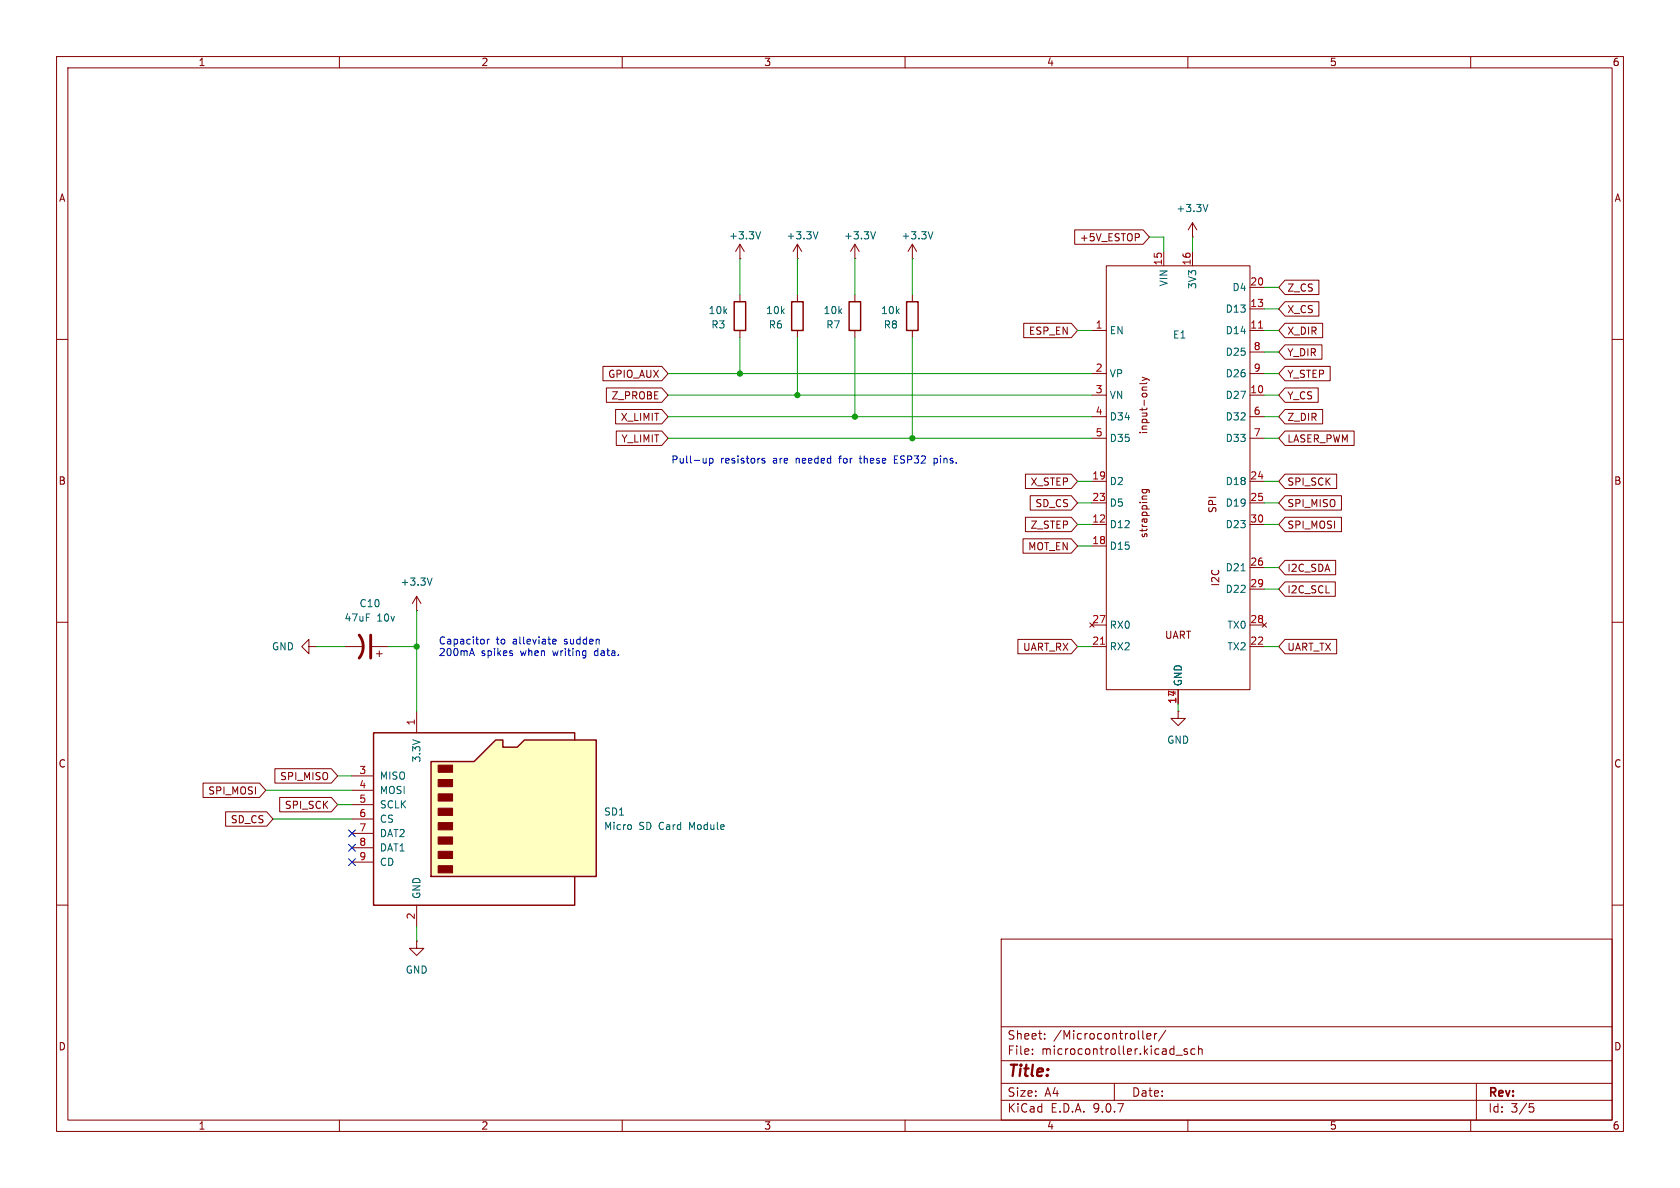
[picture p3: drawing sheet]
(kicad_sch
 (version 20250114)
 (generator "eeschema")
 (generator_version "9.0")
 (paper "A4")
 (lib_symbols
  (symbol "Device:C_Polarized_US"
   (pin_numbers (hide yes))
   (pin_names
    (offset 0.254) (hide yes)) (exclude_from_sim no) (in_bom yes) (on_board yes)
   (property "Reference" "C" (at 0.635 2.54 0) (effects (font (size 1.27 1.27)) (justify left)))
   (property "Value" "C_Polarized_US" (at 0.635 -2.54 0) (effects (font (size 1.27 1.27)) (justify left)))
   (property "Footprint" "" (at 0 0 0) (effects (font (size 1.27 1.27)) (hide yes)))
   (property "Datasheet" "~" (at 0 0 0) (effects (font (size 1.27 1.27)) (hide yes)))
   (property "Description" "Polarized capacitor, US symbol" (at 0 0 0) (effects (font (size 1.27 1.27)) (hide yes)))
   (symbol "C_Polarized_US_0_1"
    (polyline (pts (xy -2.032 0.762) (xy 2.032 0.762)) (stroke (width 0.508) (type default)) (fill (type none)))
    (polyline (pts (xy -1.778 2.286) (xy -0.762 2.286)) (stroke (width 0) (type default)) (fill (type none)))
    (polyline (pts (xy -1.27 1.778) (xy -1.27 2.794)) (stroke (width 0) (type default)) (fill (type none)))
    (arc (start -2.032 -1.27) (mid 0 -0.5572) (end 2.032 -1.27) (stroke (width 0.508) (type default)) (fill (type none))))
   (symbol "C_Polarized_US_1_1"
    (pin passive line (at 0 3.81 270) (length 2.794) (name "~" (effects (font (size 1.27 1.27)))) (number "1" (effects (font (size 1.27 1.27)))))
    (pin passive line (at 0 -3.81 90) (length 3.302) (name "~" (effects (font (size 1.27 1.27)))) (number "2" (effects (font (size 1.27 1.27))))))
   (embedded_fonts no))
  (symbol "Device:R"
   (pin_numbers (hide yes))
   (pin_names
    (offset 0)) (exclude_from_sim no) (in_bom yes) (on_board yes)
   (property "Reference" "R" (at 2.032 0 90) (effects (font (size 1.27 1.27))))
   (property "Value" "R" (at 0 0 90) (effects (font (size 1.27 1.27))))
   (property "Footprint" "" (at -1.778 0 90) (effects (font (size 1.27 1.27)) (hide yes)))
   (property "Datasheet" "~" (at 0 0 0) (effects (font (size 1.27 1.27)) (hide yes)))
   (property "Description" "Resistor" (at 0 0 0) (effects (font (size 1.27 1.27)) (hide yes)))
   (symbol "R_0_1"
    (rectangle (start -1.016 -2.54) (end 1.016 2.54) (stroke (width 0.254) (type default)) (fill (type none))))
   (symbol "R_1_1"
    (pin passive line (at 0 3.81 270) (length 1.27) (name "~" (effects (font (size 1.27 1.27)))) (number "1" (effects (font (size 1.27 1.27)))))
    (pin passive line (at 0 -3.81 90) (length 1.27) (name "~" (effects (font (size 1.27 1.27)))) (number "2" (effects (font (size 1.27 1.27))))))
   (embedded_fonts no))
  (symbol "mine:ESP32-DevKitC-32" (exclude_from_sim no) (in_bom yes) (on_board yes)
   (property "Reference" "U" (at 0 0 0) (effects (font (size 1.27 1.27))))
   (property "Value" "" (at 0 0 0) (effects (font (size 1.27 1.27))))
   (property "Footprint" "" (at 0 0 0) (effects (font (size 1.27 1.27)) (hide yes)))
   (property "Datasheet" "" (at 0 0 0) (effects (font (size 1.27 1.27)) (hide yes)))
   (property "Description" "" (at 0 0 0) (effects (font (size 1.27 1.27)) (hide yes)))
   (symbol "ESP32-DevKitC-32_0_1"
    (rectangle (start -12.7 38.1) (end 12.7 -36.83) (stroke (width 0) (type default)) (fill (type none))))
   (symbol "ESP32-DevKitC-32_1_1"
    (text "input-only" (at -6.096 13.462 900) (effects (font (size 1.27 1.27))))
    (text "strapping\n" (at -6.096 -5.588 900) (effects (font (size 1.27 1.27))))
    (text "UART" (at 0 -27.178 0) (effects (font (size 1.27 1.27))))
    (text "SPI" (at 6.096 -4.064 900) (effects (font (size 1.27 1.27))))
    (text "I2C" (at 6.604 -17.018 900) (effects (font (size 1.27 1.27))))
    (pin input line (at -15.24 26.67 0) (length 2.54) (name "EN" (effects (font (size 1.27 1.27)))) (number "1" (effects (font (size 1.27 1.27)))))
    (pin input line (at -15.24 19.05 0) (length 2.54) (name "VP" (effects (font (size 1.27 1.27)))) (number "2" (effects (font (size 1.27 1.27)))))
    (pin input line (at -15.24 15.24 0) (length 2.54) (name "VN" (effects (font (size 1.27 1.27)))) (number "3" (effects (font (size 1.27 1.27)))))
    (pin input line (at -15.24 11.43 0) (length 2.54) (name "D34" (effects (font (size 1.27 1.27)))) (number "4" (effects (font (size 1.27 1.27)))))
    (pin input line (at -15.24 7.62 0) (length 2.54) (name "D35" (effects (font (size 1.27 1.27)))) (number "5" (effects (font (size 1.27 1.27)))))
    (pin bidirectional line (at -15.24 0 0) (length 2.54) (name "D2" (effects (font (size 1.27 1.27)))) (number "19" (effects (font (size 1.27 1.27)))))
    (pin bidirectional line (at -15.24 -3.81 0) (length 2.54) (name "D5" (effects (font (size 1.27 1.27)))) (number "23" (effects (font (size 1.27 1.27)))))
    (pin bidirectional line (at -15.24 -7.62 0) (length 2.54) (name "D12" (effects (font (size 1.27 1.27)))) (number "12" (effects (font (size 1.27 1.27)))))
    (pin bidirectional line (at -15.24 -11.43 0) (length 2.54) (name "D15" (effects (font (size 1.27 1.27)))) (number "18" (effects (font (size 1.27 1.27)))))
    (pin no_connect line (at -15.24 -25.4 0) (length 2.54) (name "RX0" (effects (font (size 1.27 1.27)))) (number "27" (effects (font (size 1.27 1.27)))))
    (pin bidirectional line (at -15.24 -29.21 0) (length 2.54) (name "RX2" (effects (font (size 1.27 1.27)))) (number "21" (effects (font (size 1.27 1.27)))))
    (pin power_in line (at -2.54 40.64 270) (length 2.54) (name "VIN" (effects (font (size 1.27 1.27)))) (number "15" (effects (font (size 1.27 1.27)))))
    (pin power_in line (at 0 -39.37 90) (length 2.54) (name "GND" (effects (font (size 1.27 1.27)))) (number "14" (effects (font (size 1.27 1.27)))))
    (pin power_in line (at 0 -39.37 90) (length 2.54) (name "GND" (effects (font (size 1.27 1.27)))) (number "17" (effects (font (size 1.27 1.27)))))
    (pin power_out line (at 2.54 40.64 270) (length 2.54) (name "3V3" (effects (font (size 1.27 1.27)))) (number "16" (effects (font (size 1.27 1.27)))))
    (pin bidirectional line (at 15.24 34.29 180) (length 2.54) (name "D4" (effects (font (size 1.27 1.27)))) (number "20" (effects (font (size 1.27 1.27)))))
    (pin bidirectional line (at 15.24 30.48 180) (length 2.54) (name "D13" (effects (font (size 1.27 1.27)))) (number "13" (effects (font (size 1.27 1.27)))))
    (pin bidirectional line (at 15.24 26.67 180) (length 2.54) (name "D14" (effects (font (size 1.27 1.27)))) (number "11" (effects (font (size 1.27 1.27)))))
    (pin bidirectional line (at 15.24 22.86 180) (length 2.54) (name "D25" (effects (font (size 1.27 1.27)))) (number "8" (effects (font (size 1.27 1.27)))))
    (pin bidirectional line (at 15.24 19.05 180) (length 2.54) (name "D26" (effects (font (size 1.27 1.27)))) (number "9" (effects (font (size 1.27 1.27)))))
    (pin bidirectional line (at 15.24 15.24 180) (length 2.54) (name "D27" (effects (font (size 1.27 1.27)))) (number "10" (effects (font (size 1.27 1.27)))))
    (pin bidirectional line (at 15.24 11.43 180) (length 2.54) (name "D32" (effects (font (size 1.27 1.27)))) (number "6" (effects (font (size 1.27 1.27)))))
    (pin bidirectional line (at 15.24 7.62 180) (length 2.54) (name "D33" (effects (font (size 1.27 1.27)))) (number "7" (effects (font (size 1.27 1.27)))))
    (pin bidirectional line (at 15.24 0 180) (length 2.54) (name "D18" (effects (font (size 1.27 1.27)))) (number "24" (effects (font (size 1.27 1.27)))))
    (pin bidirectional line (at 15.24 -3.81 180) (length 2.54) (name "D19" (effects (font (size 1.27 1.27)))) (number "25" (effects (font (size 1.27 1.27)))))
    (pin bidirectional line (at 15.24 -7.62 180) (length 2.54) (name "D23" (effects (font (size 1.27 1.27)))) (number "30" (effects (font (size 1.27 1.27)))))
    (pin bidirectional line (at 15.24 -15.24 180) (length 2.54) (name "D21" (effects (font (size 1.27 1.27)))) (number "26" (effects (font (size 1.27 1.27)))))
    (pin bidirectional line (at 15.24 -19.05 180) (length 2.54) (name "D22" (effects (font (size 1.27 1.27)))) (number "29" (effects (font (size 1.27 1.27)))))
    (pin no_connect line (at 15.24 -25.4 180) (length 2.54) (name "TX0" (effects (font (size 1.27 1.27)))) (number "28" (effects (font (size 1.27 1.27)))))
    (pin bidirectional line (at 15.24 -29.21 180) (length 2.54) (name "TX2" (effects (font (size 1.27 1.27)))) (number "22" (effects (font (size 1.27 1.27))))))
   (embedded_fonts no))
  (symbol "mine:Micro_SD_Card_Module"
   (pin_names
    (offset 1.016)) (exclude_from_sim no) (in_bom yes) (on_board yes)
   (property "Reference" "J" (at -16.51 15.24 0) (effects (font (size 1.27 1.27))))
   (property "Value" "Micro_SD_Card_Module" (at 16.51 15.24 0) (effects (font (size 1.27 1.27)) (justify right)))
   (property "Footprint" "" (at 29.21 7.62 0) (effects (font (size 1.27 1.27)) (hide yes)))
   (property "Datasheet" "http://www.pzsmocn.wiki/index.php/Micro_SD_(_TF_)_Storage_Board_SKU:_PZSSD001" (at 0 -33.782 0) (do_not_autoplace) (effects (font (size 1.27 1.27)) (hide yes)))
   (property "Description" "Micro SD Card Socket Module" (at 0 -36.322 0) (effects (font (size 1.27 1.27)) (hide yes)))
   (symbol "Micro_SD_Card_Module_0_1"
    (polyline (pts (xy -8.89 -11.43) (xy -8.89 8.89) (xy -1.27 8.89) (xy 2.54 12.7) (xy 3.81 12.7) (xy 3.81 11.43) (xy 6.35 11.43) (xy 7.62 12.7) (xy 20.32 12.7) (xy 20.32 -11.43) (xy -8.89 -11.43)) (stroke (width 0.254) (type default)) (fill (type background)))
    (rectangle (start -7.62 8.255) (end -5.08 6.985) (stroke (width 0) (type default)) (fill (type outline)))
    (rectangle (start -7.62 5.715) (end -5.08 4.445) (stroke (width 0) (type default)) (fill (type outline)))
    (rectangle (start -7.62 3.175) (end -5.08 1.905) (stroke (width 0) (type default)) (fill (type outline)))
    (rectangle (start -7.62 0.635) (end -5.08 -0.635) (stroke (width 0) (type default)) (fill (type outline)))
    (rectangle (start -7.62 -1.905) (end -5.08 -3.175) (stroke (width 0) (type default)) (fill (type outline)))
    (rectangle (start -7.62 -4.445) (end -5.08 -5.715) (stroke (width 0) (type default)) (fill (type outline)))
    (rectangle (start -7.62 -6.985) (end -5.08 -8.255) (stroke (width 0) (type default)) (fill (type outline)))
    (rectangle (start -7.62 -9.525) (end -5.08 -10.795) (stroke (width 0) (type default)) (fill (type outline)))
    (polyline (pts (xy 16.51 12.7) (xy 16.51 13.97) (xy -19.05 13.97) (xy -19.05 -16.51) (xy 16.51 -16.51) (xy 16.51 -11.43)) (stroke (width 0.254) (type default)) (fill (type none))))
   (symbol "Micro_SD_Card_Module_1_1"
    (pin tri_state line (at -22.86 6.35 0) (length 3.81) (name "MISO" (effects (font (size 1.27 1.27)))) (number "3" (effects (font (size 1.27 1.27)))))
    (pin input line (at -22.86 3.81 0) (length 3.81) (name "MOSI" (effects (font (size 1.27 1.27)))) (number "4" (effects (font (size 1.27 1.27)))))
    (pin input line (at -22.86 1.27 0) (length 3.81) (name "SCLK" (effects (font (size 1.27 1.27)))) (number "5" (effects (font (size 1.27 1.27)))))
    (pin input line (at -22.86 -1.27 0) (length 3.81) (name "CS" (effects (font (size 1.27 1.27)))) (number "6" (effects (font (size 1.27 1.27)))))
    (pin passive line (at -22.86 -3.81 0) (length 3.81) (name "DAT2" (effects (font (size 1.27 1.27)))) (number "7" (effects (font (size 1.27 1.27)))))
    (pin passive line (at -22.86 -6.35 0) (length 3.81) (name "DAT1" (effects (font (size 1.27 1.27)))) (number "8" (effects (font (size 1.27 1.27)))))
    (pin passive line (at -22.86 -8.89 0) (length 3.81) (name "CD" (effects (font (size 1.27 1.27)))) (number "9" (effects (font (size 1.27 1.27)))))
    (pin power_in line (at -11.43 17.78 270) (length 3.81) (name "3.3V" (effects (font (size 1.27 1.27)))) (number "1" (effects (font (size 1.27 1.27)))))
    (pin power_in line (at -11.43 -20.32 90) (length 3.81) (name "GND" (effects (font (size 1.27 1.27)))) (number "2" (effects (font (size 1.27 1.27))))))
   (embedded_fonts no))
  (symbol "power:+3.3V"
   (power)
   (pin_numbers (hide yes))
   (pin_names
    (offset 0) (hide yes)) (exclude_from_sim no) (in_bom yes) (on_board yes)
   (property "Reference" "#PWR" (at 0 -3.81 0) (effects (font (size 1.27 1.27)) (hide yes)))
   (property "Value" "+3.3V" (at 0 3.556 0) (effects (font (size 1.27 1.27))))
   (property "Footprint" "" (at 0 0 0) (effects (font (size 1.27 1.27)) (hide yes)))
   (property "Datasheet" "" (at 0 0 0) (effects (font (size 1.27 1.27)) (hide yes)))
   (property "Description" "Power symbol creates a global label with name \"+3.3V\"" (at 0 0 0) (effects (font (size 1.27 1.27)) (hide yes)))
   (symbol "+3.3V_0_1"
    (polyline (pts (xy -0.762 1.27) (xy 0 2.54)) (stroke (width 0) (type default)) (fill (type none)))
    (polyline (pts (xy 0 2.54) (xy 0.762 1.27)) (stroke (width 0) (type default)) (fill (type none)))
    (polyline (pts (xy 0 0) (xy 0 2.54)) (stroke (width 0) (type default)) (fill (type none))))
   (symbol "+3.3V_1_1"
    (pin power_in line (at 0 0 90) (length 0) (name "~" (effects (font (size 1.27 1.27)))) (number "1" (effects (font (size 1.27 1.27))))))
   (embedded_fonts no))
  (symbol "power:GND"
   (power)
   (pin_numbers (hide yes))
   (pin_names
    (offset 0) (hide yes)) (exclude_from_sim no) (in_bom yes) (on_board yes)
   (property "Reference" "#PWR" (at 0 -6.35 0) (effects (font (size 1.27 1.27)) (hide yes)))
   (property "Value" "GND" (at 0 -3.81 0) (effects (font (size 1.27 1.27))))
   (property "Footprint" "" (at 0 0 0) (effects (font (size 1.27 1.27)) (hide yes)))
   (property "Datasheet" "" (at 0 0 0) (effects (font (size 1.27 1.27)) (hide yes)))
   (property "Description" "Power symbol creates a global label with name \"GND\" , ground" (at 0 0 0) (effects (font (size 1.27 1.27)) (hide yes)))
   (symbol "GND_0_1"
    (polyline (pts (xy 0 0) (xy 0 -1.27) (xy 1.27 -1.27) (xy 0 -2.54) (xy -1.27 -1.27) (xy 0 -1.27)) (stroke (width 0) (type default)) (fill (type none))))
   (symbol "GND_1_1"
    (pin power_in line (at 0 0 270) (length 0) (name "~" (effects (font (size 1.27 1.27)))) (number "1" (effects (font (size 1.27 1.27))))))
   (embedded_fonts no)))
 (text "Pull-up resistors are needed for these ESP32 pins."
  (exclude_from_sim no)
  (at 144.018 81.534 0)
  (effects (font (size 1.27 1.27))))
 (text "Capacitor to alleviate sudden\n200mA spikes when writing data."
  (exclude_from_sim no)
  (at 77.47 112.776 0)
  (effects (font (size 1.27 1.27)) (justify left top)))
 (junction
  (at 130.81 66.04)
  (diameter 0)
  (color 0 0 0 0))
 (junction
  (at 151.13 73.66)
  (diameter 0)
  (color 0 0 0 0))
 (junction
  (at 140.97 69.85)
  (diameter 0)
  (color 0 0 0 0))
 (junction
  (at 161.29 77.47)
  (diameter 0)
  (color 0 0 0 0))
 (junction
  (at 73.66 114.3)
  (diameter 0)
  (color 0 0 0 0))
 (no_connect
  (at 62.23 147.32))
 (no_connect
  (at 62.23 152.4))
 (no_connect
  (at 62.23 149.86))
 (wire
  (pts (xy 190.5 88.9) (xy 193.04 88.9))
  (stroke (width 0) (type default)))
 (wire
  (pts (xy 118.11 66.04) (xy 130.81 66.04))
  (stroke (width 0) (type default)))
 (wire
  (pts (xy 223.52 54.61) (xy 226.06 54.61))
  (stroke (width 0) (type default)))
 (wire
  (pts (xy 190.5 85.09) (xy 193.04 85.09))
  (stroke (width 0) (type default)))
 (wire
  (pts (xy 161.29 52.07) (xy 161.29 45.72))
  (stroke (width 0) (type default)))
 (wire
  (pts (xy 151.13 52.07) (xy 151.13 45.72))
  (stroke (width 0) (type default)))
 (wire
  (pts (xy 223.52 50.8) (xy 226.06 50.8))
  (stroke (width 0) (type default)))
 (wire
  (pts (xy 208.28 124.46) (xy 208.28 125.73))
  (stroke (width 0) (type default)))
 (wire
  (pts (xy 130.81 59.69) (xy 130.81 66.04))
  (stroke (width 0) (type default)))
 (wire
  (pts (xy 223.52 66.04) (xy 226.06 66.04))
  (stroke (width 0) (type default)))
 (wire
  (pts (xy 73.66 114.3) (xy 73.66 125.73))
  (stroke (width 0) (type default)))
 (wire
  (pts (xy 118.11 69.85) (xy 140.97 69.85))
  (stroke (width 0) (type default)))
 (wire
  (pts (xy 130.81 66.04) (xy 193.04 66.04))
  (stroke (width 0) (type default)))
 (wire
  (pts (xy 151.13 73.66) (xy 193.04 73.66))
  (stroke (width 0) (type default)))
 (wire
  (pts (xy 190.5 114.3) (xy 193.04 114.3))
  (stroke (width 0) (type default)))
 (wire
  (pts (xy 73.66 114.3) (xy 73.66 107.95))
  (stroke (width 0) (type default)))
 (wire
  (pts (xy 68.58 114.3) (xy 73.66 114.3))
  (stroke (width 0) (type default)))
 (wire
  (pts (xy 223.52 114.3) (xy 226.06 114.3))
  (stroke (width 0) (type default)))
 (wire
  (pts (xy 46.99 139.7) (xy 62.23 139.7))
  (stroke (width 0) (type default)))
 (wire
  (pts (xy 223.52 92.71) (xy 226.06 92.71))
  (stroke (width 0) (type default)))
 (wire
  (pts (xy 203.2 41.91) (xy 205.74 41.91))
  (stroke (width 0) (type default)))
 (wire
  (pts (xy 73.66 163.83) (xy 73.66 166.37))
  (stroke (width 0) (type default)))
 (wire
  (pts (xy 190.5 96.52) (xy 193.04 96.52))
  (stroke (width 0) (type default)))
 (wire
  (pts (xy 161.29 77.47) (xy 193.04 77.47))
  (stroke (width 0) (type default)))
 (wire
  (pts (xy 190.5 92.71) (xy 193.04 92.71))
  (stroke (width 0) (type default)))
 (wire
  (pts (xy 210.82 41.91) (xy 210.82 44.45))
  (stroke (width 0) (type default)))
 (wire
  (pts (xy 59.69 142.24) (xy 62.23 142.24))
  (stroke (width 0) (type default)))
 (wire
  (pts (xy 223.52 62.23) (xy 226.06 62.23))
  (stroke (width 0) (type default)))
 (wire
  (pts (xy 140.97 52.07) (xy 140.97 45.72))
  (stroke (width 0) (type default)))
 (wire
  (pts (xy 205.74 41.91) (xy 205.74 44.45))
  (stroke (width 0) (type default)))
 (wire
  (pts (xy 161.29 59.69) (xy 161.29 77.47))
  (stroke (width 0) (type default)))
 (wire
  (pts (xy 223.52 100.33) (xy 226.06 100.33))
  (stroke (width 0) (type default)))
 (wire
  (pts (xy 118.11 73.66) (xy 151.13 73.66))
  (stroke (width 0) (type default)))
 (wire
  (pts (xy 140.97 69.85) (xy 193.04 69.85))
  (stroke (width 0) (type default)))
 (wire
  (pts (xy 223.52 104.14) (xy 226.06 104.14))
  (stroke (width 0) (type default)))
 (wire
  (pts (xy 223.52 88.9) (xy 226.06 88.9))
  (stroke (width 0) (type default)))
 (wire
  (pts (xy 190.5 58.42) (xy 193.04 58.42))
  (stroke (width 0) (type default)))
 (wire
  (pts (xy 55.88 114.3) (xy 60.96 114.3))
  (stroke (width 0) (type default)))
 (wire
  (pts (xy 223.52 58.42) (xy 226.06 58.42))
  (stroke (width 0) (type default)))
 (wire
  (pts (xy 130.81 52.07) (xy 130.81 45.72))
  (stroke (width 0) (type default)))
 (wire
  (pts (xy 48.26 144.78) (xy 62.23 144.78))
  (stroke (width 0) (type default)))
 (wire
  (pts (xy 140.97 59.69) (xy 140.97 69.85))
  (stroke (width 0) (type default)))
 (wire
  (pts (xy 118.11 77.47) (xy 161.29 77.47))
  (stroke (width 0) (type default)))
 (wire
  (pts (xy 223.52 85.09) (xy 226.06 85.09))
  (stroke (width 0) (type default)))
 (wire
  (pts (xy 223.52 69.85) (xy 226.06 69.85))
  (stroke (width 0) (type default)))
 (wire
  (pts (xy 223.52 73.66) (xy 226.06 73.66))
  (stroke (width 0) (type default)))
 (wire
  (pts (xy 59.69 137.16) (xy 62.23 137.16))
  (stroke (width 0) (type default)))
 (wire
  (pts (xy 151.13 59.69) (xy 151.13 73.66))
  (stroke (width 0) (type default)))
 (wire
  (pts (xy 223.52 77.47) (xy 226.06 77.47))
  (stroke (width 0) (type default)))
 (global_label "SPI_MISO"
  (shape input)
  (at 59.69 137.16 180)
  (fields_autoplaced yes)
  (effects (font (size 1.27 1.27)) (justify right))
  (property "Intersheetrefs" "${INTERSHEET_REFS}" (at 48.0567 137.16 0) (effects (font (size 1.27 1.27)) (justify right) (hide yes))))
 (global_label "SD_CS"
  (shape input)
  (at 48.26 144.78 180)
  (fields_autoplaced yes)
  (effects (font (size 1.27 1.27)) (justify right))
  (property "Intersheetrefs" "${INTERSHEET_REFS}" (at 39.3482 144.78 0) (effects (font (size 1.27 1.27)) (justify right) (hide yes))))
 (global_label "Z_STEP"
  (shape input)
  (at 190.5 92.71 180)
  (fields_autoplaced yes)
  (effects (font (size 1.27 1.27)) (justify right))
  (property "Intersheetrefs" "${INTERSHEET_REFS}" (at 180.7416 92.71 0) (effects (font (size 1.27 1.27)) (justify right) (hide yes))))
 (global_label "X_CS"
  (shape input)
  (at 226.06 54.61 0)
  (fields_autoplaced yes)
  (effects (font (size 1.27 1.27)) (justify left))
  (property "Intersheetrefs" "${INTERSHEET_REFS}" (at 233.7018 54.61 0) (effects (font (size 1.27 1.27)) (justify left) (hide yes))))
 (global_label "Y_CS"
  (shape input)
  (at 226.06 69.85 0)
  (fields_autoplaced yes)
  (effects (font (size 1.27 1.27)) (justify left))
  (property "Intersheetrefs" "${INTERSHEET_REFS}" (at 233.5809 69.85 0) (effects (font (size 1.27 1.27)) (justify left) (hide yes))))
 (global_label "I2C_SDA"
  (shape input)
  (at 226.06 100.33 0)
  (fields_autoplaced yes)
  (effects (font (size 1.27 1.27)) (justify left))
  (property "Intersheetrefs" "${INTERSHEET_REFS}" (at 236.6652 100.33 0) (effects (font (size 1.27 1.27)) (justify left) (hide yes))))
 (global_label "Y_DIR"
  (shape input)
  (at 226.06 62.23 0)
  (fields_autoplaced yes)
  (effects (font (size 1.27 1.27)) (justify left))
  (property "Intersheetrefs" "${INTERSHEET_REFS}" (at 234.2462 62.23 0) (effects (font (size 1.27 1.27)) (justify left) (hide yes))))
 (global_label "X_DIR"
  (shape input)
  (at 226.06 58.42 0)
  (fields_autoplaced yes)
  (effects (font (size 1.27 1.27)) (justify left))
  (property "Intersheetrefs" "${INTERSHEET_REFS}" (at 234.3671 58.42 0) (effects (font (size 1.27 1.27)) (justify left) (hide yes))))
 (global_label "Z_CS"
  (shape input)
  (at 226.06 50.8 0)
  (fields_autoplaced yes)
  (effects (font (size 1.27 1.27)) (justify left))
  (property "Intersheetrefs" "${INTERSHEET_REFS}" (at 233.7018 50.8 0) (effects (font (size 1.27 1.27)) (justify left) (hide yes))))
 (global_label "GPIO_AUX"
  (shape input)
  (at 118.11 66.04 180)
  (fields_autoplaced yes)
  (effects (font (size 1.27 1.27)) (justify right))
  (property "Intersheetrefs" "${INTERSHEET_REFS}" (at 106.0533 66.04 0) (effects (font (size 1.27 1.27)) (justify right) (hide yes))))
 (global_label "SD_CS"
  (shape input)
  (at 190.5 88.9 180)
  (fields_autoplaced yes)
  (effects (font (size 1.27 1.27)) (justify right))
  (property "Intersheetrefs" "${INTERSHEET_REFS}" (at 181.5882 88.9 0) (effects (font (size 1.27 1.27)) (justify right) (hide yes))))
 (global_label "I2C_SCL"
  (shape input)
  (at 226.06 104.14 0)
  (fields_autoplaced yes)
  (effects (font (size 1.27 1.27)) (justify left))
  (property "Intersheetrefs" "${INTERSHEET_REFS}" (at 236.6047 104.14 0) (effects (font (size 1.27 1.27)) (justify left) (hide yes))))
 (global_label "X_LIMIT"
  (shape input)
  (at 118.11 73.66 180)
  (fields_autoplaced yes)
  (effects (font (size 1.27 1.27)) (justify right))
  (property "Intersheetrefs" "${INTERSHEET_REFS}" (at 108.291 73.66 0) (effects (font (size 1.27 1.27)) (justify right) (hide yes))))
 (global_label "ESP_EN"
  (shape input)
  (at 190.5 58.42 180)
  (fields_autoplaced yes)
  (effects (font (size 1.27 1.27)) (justify right))
  (property "Intersheetrefs" "${INTERSHEET_REFS}" (at 180.4392 58.42 0) (effects (font (size 1.27 1.27)) (justify right) (hide yes))))
 (global_label "Z_DIR"
  (shape input)
  (at 226.06 73.66 0)
  (fields_autoplaced yes)
  (effects (font (size 1.27 1.27)) (justify left))
  (property "Intersheetrefs" "${INTERSHEET_REFS}" (at 234.3671 73.66 0) (effects (font (size 1.27 1.27)) (justify left) (hide yes))))
 (global_label "SPI_MOSI"
  (shape input)
  (at 46.99 139.7 180)
  (fields_autoplaced yes)
  (effects (font (size 1.27 1.27)) (justify right))
  (property "Intersheetrefs" "${INTERSHEET_REFS}" (at 35.3567 139.7 0) (effects (font (size 1.27 1.27)) (justify right) (hide yes))))
 (global_label "LASER_PWM"
  (shape input)
  (at 226.06 77.47 0)
  (fields_autoplaced yes)
  (effects (font (size 1.27 1.27)) (justify left))
  (property "Intersheetrefs" "${INTERSHEET_REFS}" (at 239.9308 77.47 0) (effects (font (size 1.27 1.27)) (justify left) (hide yes))))
 (global_label "SPI_MOSI"
  (shape input)
  (at 226.06 92.71 0)
  (fields_autoplaced yes)
  (effects (font (size 1.27 1.27)) (justify left))
  (property "Intersheetrefs" "${INTERSHEET_REFS}" (at 237.6933 92.71 0) (effects (font (size 1.27 1.27)) (justify left) (hide yes))))
 (global_label "SPI_SCK"
  (shape input)
  (at 226.06 85.09 0)
  (fields_autoplaced yes)
  (effects (font (size 1.27 1.27)) (justify left))
  (property "Intersheetrefs" "${INTERSHEET_REFS}" (at 236.8466 85.09 0) (effects (font (size 1.27 1.27)) (justify left) (hide yes))))
 (global_label "Y_STEP"
  (shape input)
  (at 226.06 66.04 0)
  (fields_autoplaced yes)
  (effects (font (size 1.27 1.27)) (justify left))
  (property "Intersheetrefs" "${INTERSHEET_REFS}" (at 235.6975 66.04 0) (effects (font (size 1.27 1.27)) (justify left) (hide yes))))
 (global_label "UART_TX"
  (shape input)
  (at 226.06 114.3 0)
  (fields_autoplaced yes)
  (effects (font (size 1.27 1.27)) (justify left))
  (property "Intersheetrefs" "${INTERSHEET_REFS}" (at 236.8466 114.3 0) (effects (font (size 1.27 1.27)) (justify left) (hide yes))))
 (global_label "Y_LIMIT"
  (shape input)
  (at 118.11 77.47 180)
  (fields_autoplaced yes)
  (effects (font (size 1.27 1.27)) (justify right))
  (property "Intersheetrefs" "${INTERSHEET_REFS}" (at 108.4119 77.47 0) (effects (font (size 1.27 1.27)) (justify right) (hide yes))))
 (global_label "+5V_ESTOP"
  (shape input)
  (at 203.2 41.91 180)
  (fields_autoplaced yes)
  (effects (font (size 1.27 1.27)) (justify right))
  (property "Intersheetrefs" "${INTERSHEET_REFS}" (at 189.4501 41.91 0) (effects (font (size 1.27 1.27)) (justify right) (hide yes))))
 (global_label "Z_PROBE"
  (shape input)
  (at 118.11 69.85 180)
  (fields_autoplaced yes)
  (effects (font (size 1.27 1.27)) (justify right))
  (property "Intersheetrefs" "${INTERSHEET_REFS}" (at 106.6582 69.85 0) (effects (font (size 1.27 1.27)) (justify right) (hide yes))))
 (global_label "SPI_SCK"
  (shape input)
  (at 59.69 142.24 180)
  (fields_autoplaced yes)
  (effects (font (size 1.27 1.27)) (justify right))
  (property "Intersheetrefs" "${INTERSHEET_REFS}" (at 48.9034 142.24 0) (effects (font (size 1.27 1.27)) (justify right) (hide yes))))
 (global_label "X_STEP"
  (shape input)
  (at 190.5 85.09 180)
  (fields_autoplaced yes)
  (effects (font (size 1.27 1.27)) (justify right))
  (property "Intersheetrefs" "${INTERSHEET_REFS}" (at 180.7416 85.09 0) (effects (font (size 1.27 1.27)) (justify right) (hide yes))))
 (global_label "MOT_EN"
  (shape input)
  (at 190.5 96.52 180)
  (fields_autoplaced yes)
  (effects (font (size 1.27 1.27)) (justify right))
  (property "Intersheetrefs" "${INTERSHEET_REFS}" (at 180.3182 96.52 0) (effects (font (size 1.27 1.27)) (justify right) (hide yes))))
 (global_label "SPI_MISO"
  (shape input)
  (at 226.06 88.9 0)
  (fields_autoplaced yes)
  (effects (font (size 1.27 1.27)) (justify left))
  (property "Intersheetrefs" "${INTERSHEET_REFS}" (at 237.6933 88.9 0) (effects (font (size 1.27 1.27)) (justify left) (hide yes))))
 (global_label "UART_RX"
  (shape input)
  (at 190.5 114.3 180)
  (fields_autoplaced yes)
  (effects (font (size 1.27 1.27)) (justify right))
  (property "Intersheetrefs" "${INTERSHEET_REFS}" (at 179.411 114.3 0) (effects (font (size 1.27 1.27)) (justify right) (hide yes))))
 (symbol
  (lib_id "power:+3.3V")
  (at 161.29 45.72 0)
  (unit 1)
  (exclude_from_sim no)
  (in_bom yes)
  (on_board yes)
  (dnp no)
  (property "Reference" "#PWR035" (at 161.29 49.53 0) (effects (font (size 1.27 1.27)) (hide yes)))
  (property "Value" "+3.3V" (at 159.258 41.656 0) (effects (font (size 1.27 1.27)) (justify left)))
  (property "Footprint" "" (at 161.29 45.72 0) (effects (font (size 1.27 1.27)) (hide yes)))
  (property "Datasheet" "" (at 161.29 45.72 0) (effects (font (size 1.27 1.27)) (hide yes)))
  (property "Description" "Power symbol creates a global label with name \"+3.3V\"" (at 161.29 45.72 0) (effects (font (size 1.27 1.27)) (hide yes)))
  (pin "1"))
 (symbol
  (lib_id "Device:R")
  (at 161.29 55.88 180)
  (unit 1)
  (exclude_from_sim no)
  (in_bom yes)
  (on_board yes)
  (dnp no)
  (property "Reference" "R8" (at 157.48 57.404 0) (effects (font (size 1.27 1.27))))
  (property "Value" "10k" (at 157.48 54.864 0) (effects (font (size 1.27 1.27))))
  (property "Footprint" "Resistor_THT:R_Axial_DIN0207_L6.3mm_D2.5mm_P7.62mm_Horizontal" (at 163.068 55.88 90) (effects (font (size 1.27 1.27)) (hide yes)))
  (property "Datasheet" "~" (at 161.29 55.88 0) (effects (font (size 1.27 1.27)) (hide yes)))
  (property "Description" "Resistor" (at 161.29 55.88 0) (effects (font (size 1.27 1.27)) (hide yes)))
  (pin "1")
  (pin "2"))
 (symbol
  (lib_id "mine:Micro_SD_Card_Module")
  (at 85.09 143.51 0)
  (unit 1)
  (exclude_from_sim no)
  (in_bom yes)
  (on_board yes)
  (dnp no)
  (fields_autoplaced yes)
  (property "Reference" "SD1" (at 106.68 143.5099 0) (effects (font (size 1.27 1.27)) (justify left)))
  (property "Value" "Micro SD Card Module" (at 106.68 146.0499 0) (effects (font (size 1.27 1.27)) (justify left)))
  (property "Footprint" "mine:Micro SD Card Module" (at 114.3 135.89 0) (effects (font (size 1.27 1.27)) (hide yes)))
  (property "Datasheet" "http://www.pzsmocn.wiki/index.php/Micro_SD_(_TF_)_Storage_Board_SKU:_PZSSD001" (at 85.09 177.292 0) (do_not_autoplace yes) (effects (font (size 1.27 1.27)) (hide yes)))
  (property "Description" "Micro SD Card Socket Module" (at 85.09 179.832 0) (effects (font (size 1.27 1.27)) (hide yes)))
  (pin "8")
  (pin "1")
  (pin "5")
  (pin "2")
  (pin "4")
  (pin "3")
  (pin "6")
  (pin "9")
  (pin "7"))
 (symbol
  (lib_id "power:+3.3V")
  (at 210.82 41.91 0)
  (unit 1)
  (exclude_from_sim no)
  (in_bom yes)
  (on_board yes)
  (dnp no)
  (fields_autoplaced yes)
  (property "Reference" "#PWR020" (at 210.82 45.72 0) (effects (font (size 1.27 1.27)) (hide yes)))
  (property "Value" "+3.3V" (at 210.82 36.83 0) (effects (font (size 1.27 1.27))))
  (property "Footprint" "" (at 210.82 41.91 0) (effects (font (size 1.27 1.27)) (hide yes)))
  (property "Datasheet" "" (at 210.82 41.91 0) (effects (font (size 1.27 1.27)) (hide yes)))
  (property "Description" "Power symbol creates a global label with name \"+3.3V\"" (at 210.82 41.91 0) (effects (font (size 1.27 1.27)) (hide yes)))
  (pin "1"))
 (symbol
  (lib_id "Device:C_Polarized_US")
  (at 64.77 114.3 270)
  (mirror x)
  (unit 1)
  (exclude_from_sim no)
  (in_bom yes)
  (on_board yes)
  (dnp no)
  (fields_autoplaced yes)
  (property "Reference" "C10" (at 65.405 106.68 90) (effects (font (size 1.27 1.27))))
  (property "Value" "47uF 10v" (at 65.405 109.22 90) (effects (font (size 1.27 1.27))))
  (property "Footprint" "Capacitor_THT:CP_Radial_D4.0mm_P1.50mm" (at 64.77 114.3 0) (effects (font (size 1.27 1.27)) (hide yes)))
  (property "Datasheet" "~" (at 64.77 114.3 0) (effects (font (size 1.27 1.27)) (hide yes)))
  (property "Description" "Polarized capacitor, US symbol" (at 64.77 114.3 0) (effects (font (size 1.27 1.27)) (hide yes)))
  (pin "1")
  (pin "2"))
 (symbol
  (lib_id "Device:R")
  (at 140.97 55.88 180)
  (unit 1)
  (exclude_from_sim no)
  (in_bom yes)
  (on_board yes)
  (dnp no)
  (property "Reference" "R6" (at 137.16 57.404 0) (effects (font (size 1.27 1.27))))
  (property "Value" "10k" (at 137.16 54.864 0) (effects (font (size 1.27 1.27))))
  (property "Footprint" "Resistor_THT:R_Axial_DIN0207_L6.3mm_D2.5mm_P7.62mm_Horizontal" (at 142.748 55.88 90) (effects (font (size 1.27 1.27)) (hide yes)))
  (property "Datasheet" "~" (at 140.97 55.88 0) (effects (font (size 1.27 1.27)) (hide yes)))
  (property "Description" "Resistor" (at 140.97 55.88 0) (effects (font (size 1.27 1.27)) (hide yes)))
  (pin "1")
  (pin "2"))
 (symbol
  (lib_id "power:GND")
  (at 73.66 166.37 0)
  (unit 1)
  (exclude_from_sim no)
  (in_bom yes)
  (on_board yes)
  (dnp no)
  (fields_autoplaced yes)
  (property "Reference" "#PWR040" (at 73.66 172.72 0) (effects (font (size 1.27 1.27)) (hide yes)))
  (property "Value" "GND" (at 73.66 171.45 0) (effects (font (size 1.27 1.27))))
  (property "Footprint" "" (at 73.66 166.37 0) (effects (font (size 1.27 1.27)) (hide yes)))
  (property "Datasheet" "" (at 73.66 166.37 0) (effects (font (size 1.27 1.27)) (hide yes)))
  (property "Description" "Power symbol creates a global label with name \"GND\" , ground" (at 73.66 166.37 0) (effects (font (size 1.27 1.27)) (hide yes)))
  (pin "1"))
 (symbol
  (lib_id "power:+3.3V")
  (at 73.66 107.95 0)
  (mirror y)
  (unit 1)
  (exclude_from_sim no)
  (in_bom yes)
  (on_board yes)
  (dnp no)
  (fields_autoplaced yes)
  (property "Reference" "#PWR039" (at 73.66 111.76 0) (effects (font (size 1.27 1.27)) (hide yes)))
  (property "Value" "+3.3V" (at 73.66 102.87 0) (effects (font (size 1.27 1.27))))
  (property "Footprint" "" (at 73.66 107.95 0) (effects (font (size 1.27 1.27)) (hide yes)))
  (property "Datasheet" "" (at 73.66 107.95 0) (effects (font (size 1.27 1.27)) (hide yes)))
  (property "Description" "Power symbol creates a global label with name \"+3.3V\"" (at 73.66 107.95 0) (effects (font (size 1.27 1.27)) (hide yes)))
  (pin "1"))
 (symbol
  (lib_id "power:+3.3V")
  (at 140.97 45.72 0)
  (unit 1)
  (exclude_from_sim no)
  (in_bom yes)
  (on_board yes)
  (dnp no)
  (property "Reference" "#PWR029" (at 140.97 49.53 0) (effects (font (size 1.27 1.27)) (hide yes)))
  (property "Value" "+3.3V" (at 138.938 41.656 0) (effects (font (size 1.27 1.27)) (justify left)))
  (property "Footprint" "" (at 140.97 45.72 0) (effects (font (size 1.27 1.27)) (hide yes)))
  (property "Datasheet" "" (at 140.97 45.72 0) (effects (font (size 1.27 1.27)) (hide yes)))
  (property "Description" "Power symbol creates a global label with name \"+3.3V\"" (at 140.97 45.72 0) (effects (font (size 1.27 1.27)) (hide yes)))
  (pin "1"))
 (symbol
  (lib_id "Device:R")
  (at 151.13 55.88 180)
  (unit 1)
  (exclude_from_sim no)
  (in_bom yes)
  (on_board yes)
  (dnp no)
  (property "Reference" "R7" (at 147.32 57.404 0) (effects (font (size 1.27 1.27))))
  (property "Value" "10k" (at 147.32 54.864 0) (effects (font (size 1.27 1.27))))
  (property "Footprint" "Resistor_THT:R_Axial_DIN0207_L6.3mm_D2.5mm_P7.62mm_Horizontal" (at 152.908 55.88 90) (effects (font (size 1.27 1.27)) (hide yes)))
  (property "Datasheet" "~" (at 151.13 55.88 0) (effects (font (size 1.27 1.27)) (hide yes)))
  (property "Description" "Resistor" (at 151.13 55.88 0) (effects (font (size 1.27 1.27)) (hide yes)))
  (pin "1")
  (pin "2"))
 (symbol
  (lib_id "mine:ESP32-DevKitC-32")
  (at 208.28 85.09 0)
  (unit 1)
  (exclude_from_sim no)
  (in_bom yes)
  (on_board yes)
  (dnp no)
  (property "Reference" "E1" (at 207.264 59.182 0) (effects (font (size 1.27 1.27)) (justify left)))
  (property "Value" "ESP32" (at 210.4233 128.27 0) (effects (font (size 1.27 1.27)) (justify left) (hide yes)))
  (property "Footprint" "mine:ESP32-DevKitC-32" (at 208.28 85.09 0) (effects (font (size 1.27 1.27)) (hide yes)))
  (property "Datasheet" "" (at 208.28 85.09 0) (effects (font (size 1.27 1.27)) (hide yes)))
  (property "Description" "" (at 208.28 85.09 0) (effects (font (size 1.27 1.27)) (hide yes)))
  (pin "2")
  (pin "3")
  (pin "4")
  (pin "5")
  (pin "6")
  (pin "7")
  (pin "8")
  (pin "9")
  (pin "10")
  (pin "11")
  (pin "1")
  (pin "26")
  (pin "30")
  (pin "12")
  (pin "13")
  (pin "14")
  (pin "15")
  (pin "16")
  (pin "17")
  (pin "18")
  (pin "19")
  (pin "20")
  (pin "21")
  (pin "22")
  (pin "23")
  (pin "24")
  (pin "25")
  (pin "29")
  (pin "27")
  (pin "28"))
 (symbol
  (lib_id "Device:R")
  (at 130.81 55.88 180)
  (unit 1)
  (exclude_from_sim no)
  (in_bom yes)
  (on_board yes)
  (dnp no)
  (property "Reference" "R3" (at 127 57.404 0) (effects (font (size 1.27 1.27))))
  (property "Value" "10k" (at 127 54.864 0) (effects (font (size 1.27 1.27))))
  (property "Footprint" "Resistor_THT:R_Axial_DIN0207_L6.3mm_D2.5mm_P7.62mm_Horizontal" (at 132.588 55.88 90) (effects (font (size 1.27 1.27)) (hide yes)))
  (property "Datasheet" "~" (at 130.81 55.88 0) (effects (font (size 1.27 1.27)) (hide yes)))
  (property "Description" "Resistor" (at 130.81 55.88 0) (effects (font (size 1.27 1.27)) (hide yes)))
  (pin "1")
  (pin "2"))
 (symbol
  (lib_id "power:+3.3V")
  (at 151.13 45.72 0)
  (unit 1)
  (exclude_from_sim no)
  (in_bom yes)
  (on_board yes)
  (dnp no)
  (property "Reference" "#PWR030" (at 151.13 49.53 0) (effects (font (size 1.27 1.27)) (hide yes)))
  (property "Value" "+3.3V" (at 149.098 41.656 0) (effects (font (size 1.27 1.27)) (justify left)))
  (property "Footprint" "" (at 151.13 45.72 0) (effects (font (size 1.27 1.27)) (hide yes)))
  (property "Datasheet" "" (at 151.13 45.72 0) (effects (font (size 1.27 1.27)) (hide yes)))
  (property "Description" "Power symbol creates a global label with name \"+3.3V\"" (at 151.13 45.72 0) (effects (font (size 1.27 1.27)) (hide yes)))
  (pin "1"))
 (symbol
  (lib_id "power:+3.3V")
  (at 130.81 45.72 0)
  (unit 1)
  (exclude_from_sim no)
  (in_bom yes)
  (on_board yes)
  (dnp no)
  (property "Reference" "#PWR028" (at 130.81 49.53 0) (effects (font (size 1.27 1.27)) (hide yes)))
  (property "Value" "+3.3V" (at 128.778 41.656 0) (effects (font (size 1.27 1.27)) (justify left)))
  (property "Footprint" "" (at 130.81 45.72 0) (effects (font (size 1.27 1.27)) (hide yes)))
  (property "Datasheet" "" (at 130.81 45.72 0) (effects (font (size 1.27 1.27)) (hide yes)))
  (property "Description" "Power symbol creates a global label with name \"+3.3V\"" (at 130.81 45.72 0) (effects (font (size 1.27 1.27)) (hide yes)))
  (pin "1"))
 (symbol
  (lib_id "power:GND")
  (at 55.88 114.3 270)
  (mirror x)
  (unit 1)
  (exclude_from_sim no)
  (in_bom yes)
  (on_board yes)
  (dnp no)
  (fields_autoplaced yes)
  (property "Reference" "#PWR038" (at 49.53 114.3 0) (effects (font (size 1.27 1.27)) (hide yes)))
  (property "Value" "GND" (at 52.07 114.2999 90) (effects (font (size 1.27 1.27)) (justify right)))
  (property "Footprint" "" (at 55.88 114.3 0) (effects (font (size 1.27 1.27)) (hide yes)))
  (property "Datasheet" "" (at 55.88 114.3 0) (effects (font (size 1.27 1.27)) (hide yes)))
  (property "Description" "Power symbol creates a global label with name \"GND\" , ground" (at 55.88 114.3 0) (effects (font (size 1.27 1.27)) (hide yes)))
  (pin "1"))
 (symbol
  (lib_id "power:GND")
  (at 208.28 125.73 0)
  (unit 1)
  (exclude_from_sim no)
  (in_bom yes)
  (on_board yes)
  (dnp no)
  (fields_autoplaced yes)
  (property "Reference" "#PWR033" (at 208.28 132.08 0) (effects (font (size 1.27 1.27)) (hide yes)))
  (property "Value" "GND" (at 208.28 130.81 0) (effects (font (size 1.27 1.27))))
  (property "Footprint" "" (at 208.28 125.73 0) (effects (font (size 1.27 1.27)) (hide yes)))
  (property "Datasheet" "" (at 208.28 125.73 0) (effects (font (size 1.27 1.27)) (hide yes)))
  (property "Description" "Power symbol creates a global label with name \"GND\" , ground" (at 208.28 125.73 0) (effects (font (size 1.27 1.27)) (hide yes)))
  (pin "1")))
